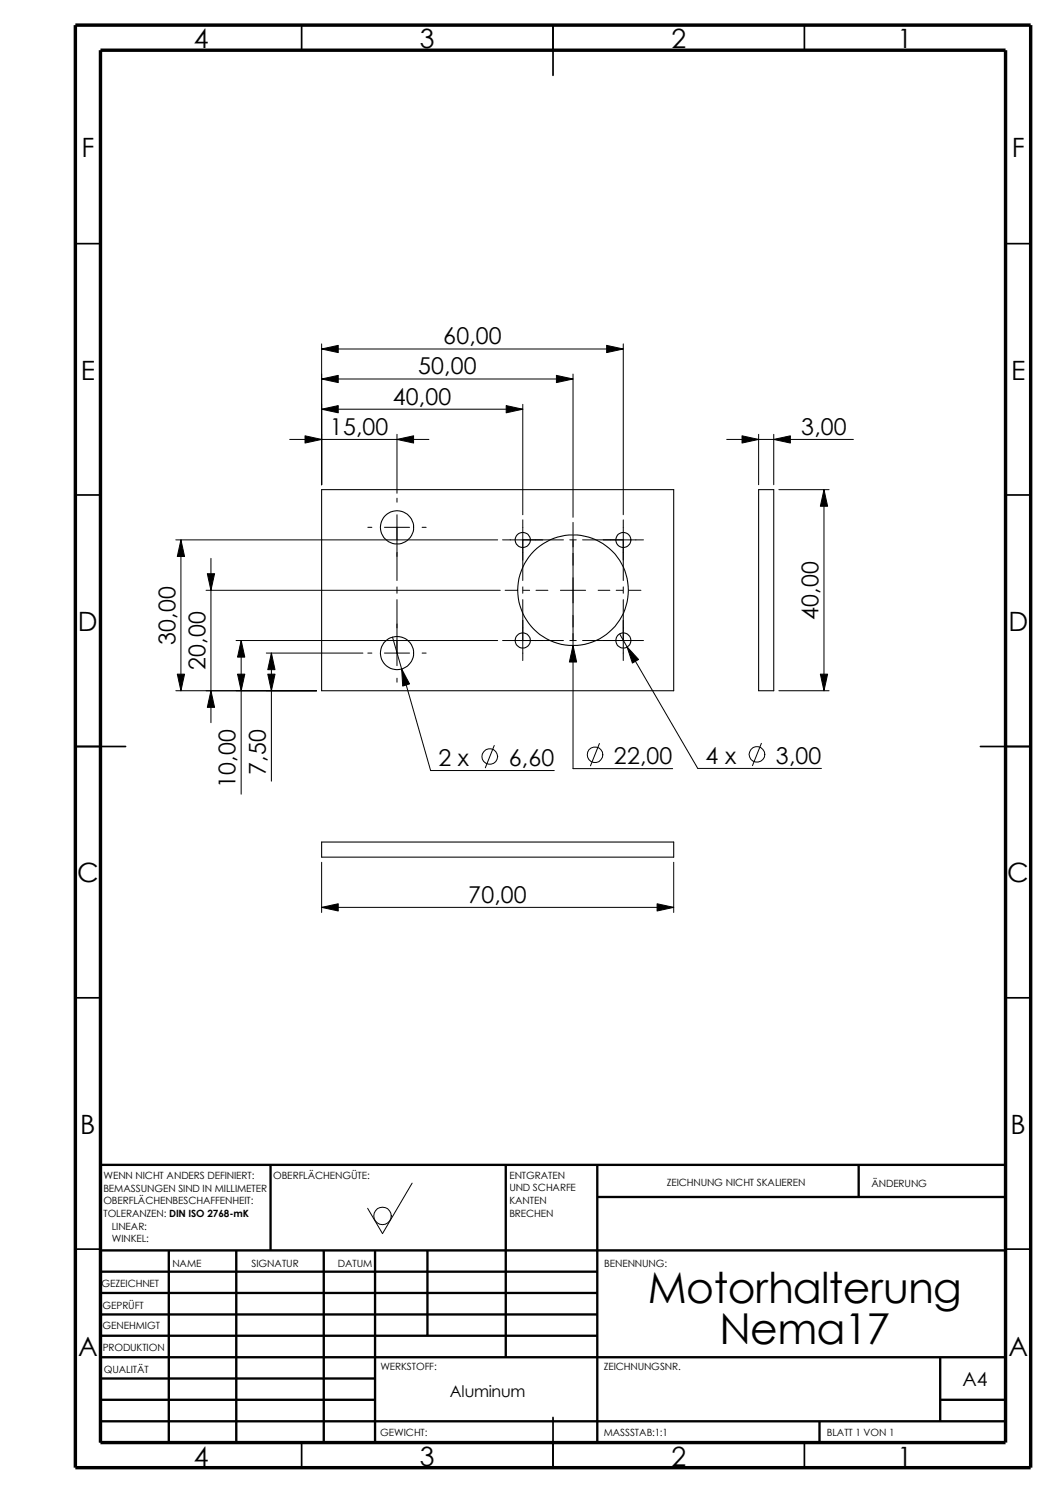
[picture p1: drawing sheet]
<svg xmlns="http://www.w3.org/2000/svg" width="210mm" height="297mm" viewBox="0 0 210 297" stroke-linecap="round" stroke-linejoin="round" font-family="sans-serif">
<g fill="none" stroke="#000" stroke-width=".34">
<path d="M60 5v5M110 5v10M160 5v5M15 48.5h5M200 48.5h5M15 98.5h5M200 98.5h5M15 148.5h10M195 148.5h10M15 198.5h5M200 198.5h5M15 248.5h5"/>
<path d="M200 248.5h5M60 287v5M110 282v10M160 287v5"/>
</g>
<g fill="none" stroke="#000" stroke-width=".47">
<path d="M53.8 231.7v17.1M100.6 231.7v38.3M118.8 231.7v55.3M118.8 238.1h81.2M170.8 231.7v6.4M200 231.7h-180v55.3M20 248.8h180M20 253h98.8M20 257.2h98.8M33.6 248.8v38.2M47 248.8v38.2M64.4 248.8v38.2"/>
<path d="M74.6 248.8v38.2M85 248.8v16.9M20 270h180M20 274.2h54.6M20 261.5h98.8M20 265.7h98.8M20 278.5h54.6M187 278.5h13M187 270v12.7M20 282.7h180M163 282.7v4.3"/>
</g>
<path d="M15 5h190v287h-190zM20 10h180v277h-180z" fill="none" stroke="#000" stroke-width=".68" stroke-linecap="butt"/>
<g fill="none" stroke="#000" stroke-width=".21">
<path d="M64 97.4h70v40h-70zM150.9 97.4h3v40h-3zM64 167.5h70v3h-70z"/>
<circle cx="79" cy="104.9" r="3.3"/>
<circle cx="104" cy="107.4" r="1.5"/>
<circle cx="114" cy="117.4" r="11"/>
<circle cx="124" cy="107.4" r="1.5"/>
<circle cx="79" cy="129.9" r="3.3"/>
<circle cx="104" cy="127.4" r="1.5"/>
<circle cx="124" cy="127.4" r="1.5"/>
</g>
<g fill="none" stroke="#000" stroke-width=".2">
<path d="M64 68.4v28M64 75.4h50M64 69.4h60M114 74.4v28.5M124 68.4v34M57.6 87.4h27.7M64 81.4h40M79 86.4v11.7M79 99.1v.8M104 80.4v22M144.5 87.4h25.2M150.9 86.4v10"/>
<path d="M153.9 86.4v10M154.9 97.4h10M163.9 97.4v40M35 107.4h64M36 107.4v30M41 117.4h58.5M42 111.1v32.7M73.2 104.9h.8M76.5 104.9h4.9M79 102.4v13.1M79 116.8v1.2M79 119.3v13.1"/>
<path d="M83.9 104.9h.9M99.9 107.4h12.2M100.5 117.4h2.3M104 103.4v12.1M104 116.8v1.2M104 119.3v12.1M104.1 117.4h1.2M106.6 117.4h2.4M111.5 117.4h5M113.3 107.4h1.3M114 103.9v2.4M114 106.4v46.5h19.8"/>
<path d="M115.9 107.4h12.1M119 117.4h2.3M122.6 117.4h1.2M124 103.4v12.1M124 116.8v1.2M124 119.3v12.1M125.1 117.4h2.4M35 137.4h27.9M46.9 127.4h52.1M48 127.4v30.6M53 129.9h19.2M54 129.9v25.5"/>
<path d="M73.2 129.9h.8M76.5 129.9h4.9M78.1 126.7l7.5 26.6h24.6M79 134.9v.8M83.9 129.9h.9M99.9 127.4h12.2M113.3 127.4h1.3M115.9 127.4h12.1M123.2 126.1l15.6 26.8h24.6M154.9 137.4h10M98.3 148.3l-1.8 4.4M119.2 147.9l-1.8 4.5"/>
<path d="M151.4 147.9l-1.8 4.4M64 171.5v10M134 171.5v10M64 180.5h70M82 235.4l-5.9 10-3-5"/>
<circle cx="97.4" cy="150.5" r="1.56"/>
<circle cx="118.3" cy="150.2" r="1.56"/>
<circle cx="150.5" cy="150.1" r="1.56"/>
<circle cx="76.1" cy="241.9" r="1.73"/>
</g>
<g fill="#000" stroke="#000" stroke-width=".2">
<path d="M64 75.4l3.3-.7v1.4zM64 69.4l3.3-.7v1.4zM110.7 74.7l3.3 .7-3.3 .7zM120.6 68.7l3.4 .7-3.4 .7zM60.7 86.7l3.3 .7-3.3 .7zM64 81.4l3.3-.7v1.4zM79 87.4l3.3-.7v1.4zM100.7 80.7l3.3 .7-3.3 .7zM147.6 86.7l3.3 .7-3.3 .7zM153.9 87.4l3.3-.7v1.4zM163.9 97.4l.7 3.3h-1.4zM36 107.4l.7 3.3h-1.4z"/>
<path d="M41.2 114.1h1.5l-.7 3.3zM35.3 134.1h1.4l-.7 3.3zM42 137.4l.7 3.3h-1.5zM48 127.4l.7 3.3h-1.5zM47.2 134.1h1.5l-.7 3.3zM54 129.9l.7 3.3h-1.4zM53.3 134.1h1.4l-.7 3.3zM79.9 133.1l1.5 3-1.3 .4zM114 128.4l.7 3.3h-1.5zM124.7 128.7l2.3 2.5-1.2 .7zM163.2 134.1h1.4l-.7 3.3zM64 180.5l3.3-.7v1.4z"/>
<path d="M130.7 179.8l3.3 .7-3.3 .7z"/>
</g>
<g font-size="8.5">
<text x="128.8" y="259.2">Motorhalterung</text>
<text x="143.1" y="267.3">Nema17</text>
</g>
<g font-size="5.3">
<text x="38.5" y="9.6">4</text>
<text x="83.5" y="9.6">3</text>
<text x="133.5" y="9.6">2</text>
<text x="178.5" y="9.6">1</text>
<text x="16.2" y="31.3">F</text>
<text x="201.2" y="31.3">F</text>
<text x="16" y="75.6">E</text>
<text x="201.1" y="75.6">E</text>
<text x="15.5" y="125.6">D</text>
<text x="200.6" y="125.6">D</text>
<text x="15.3" y="175.6">C</text>
<text x="200.3" y="175.6">C</text>
<text x="16" y="225.6">B</text>
<text x="201" y="225.6">B</text>
<text x="15.5" y="269.8">A</text>
<text x="200.5" y="269.8">A</text>
<text x="38.5" y="291.6">4</text>
<text x="83.5" y="291.6">3</text>
<text x="133.5" y="291.6">2</text>
<text x="178.5" y="291.6">1</text>
</g>
<g font-size="4.6">
<text x="88.1" y="68.5">60,00</text>
<text x="83.2" y="74.5">50,00</text>
<text x="78.1" y="80.5">40,00</text>
<text x="65.6" y="86.5">15,00</text>
<text x="159.4" y="86.5">3,00</text>
<text x="162.8" y="123.3" transform="rotate(-90 162.8 123.3)">40,00</text>
<text x="34.9" y="128.2" transform="rotate(-90 34.9 128.2)">30,00</text>
<text x="40.9" y="133.2" transform="rotate(-90 40.9 133.2)">20,00</text>
<text x="52.9" y="154.1" transform="rotate(-90 52.9 154.1)">7,50</text>
<text x="87.2" y="152.3">2 x</text>
<text x="101.2" y="152.3">6,60</text>
<text x="122.1" y="151.9">22,00</text>
<text x="140.3" y="151.9">4 x</text>
<text x="154.3" y="151.9">3,00</text>
<text x="46.9" y="156.7" transform="rotate(-90 46.9 156.7)">10,00</text>
<text x="93.1" y="179.6">70,00</text>
</g>
<text font-size="3.9" x="191.4" y="275.6">A4</text>
<text font-size="3.2" x="89.5" y="277.9">Aluminum</text>
<g font-size="2">
<text x="20.6" y="234.6">WENN NICHT ANDERS DEFINIERT:</text>
<text x="20.6" y="237.1">BEMASSUNGEN SIND IN MILLIMETER</text>
<text x="20.6" y="239.6">OBERFLÄCHENBESCHAFFENHEIT:</text>
<text x="54.4" y="234.6">OBERFLÄCHENGÜTE:</text>
<text x="101.3" y="234.5">ENTGRATEN</text>
<text x="101.3" y="239.5">KANTEN</text>
<text x="101.3" y="237">UND SCHARFE</text>
<text x="132.6" y="236">ZEICHNUNG NICHT SKALIEREN</text>
<text x="173.3" y="236.2">ÄNDERUNG</text>
<text x="20.6" y="242.1">TOLERANZEN: DIN ISO 2768-mK</text>
<text x="22.2" y="244.6">LINEAR:</text>
<text x="101.3" y="242">BRECHEN</text>
<text x="22.2" y="247.1">WINKEL:</text>
<text x="50" y="252">SIGNATUR</text>
<text x="67.2" y="252">DATUM</text>
<text x="120.2" y="252">BENENNUNG:</text>
<text x="20.2" y="256.1">GEZEICHNET</text>
<text x="34.3" y="252.1">NAME</text>
<text x="20.4" y="260.4">GEPRÜFT</text>
<text x="20.4" y="264.5">GENEHMIGT</text>
<text x="20.4" y="268.8">PRODUKTION</text>
<text x="20.7" y="273.2">QUALITÄT</text>
<text x="75.6" y="272.5">WERKSTOFF:</text>
<text x="120.1" y="272.5">ZEICHNUNGSNR.</text>
<text x="75.6" y="285.6">GEWICHT:</text>
<text x="120.1" y="285.6">MASSSTAB:1:1</text>
<text x="164.5" y="285.6">BLATT 1 VON 1</text>
</g>
</svg>
